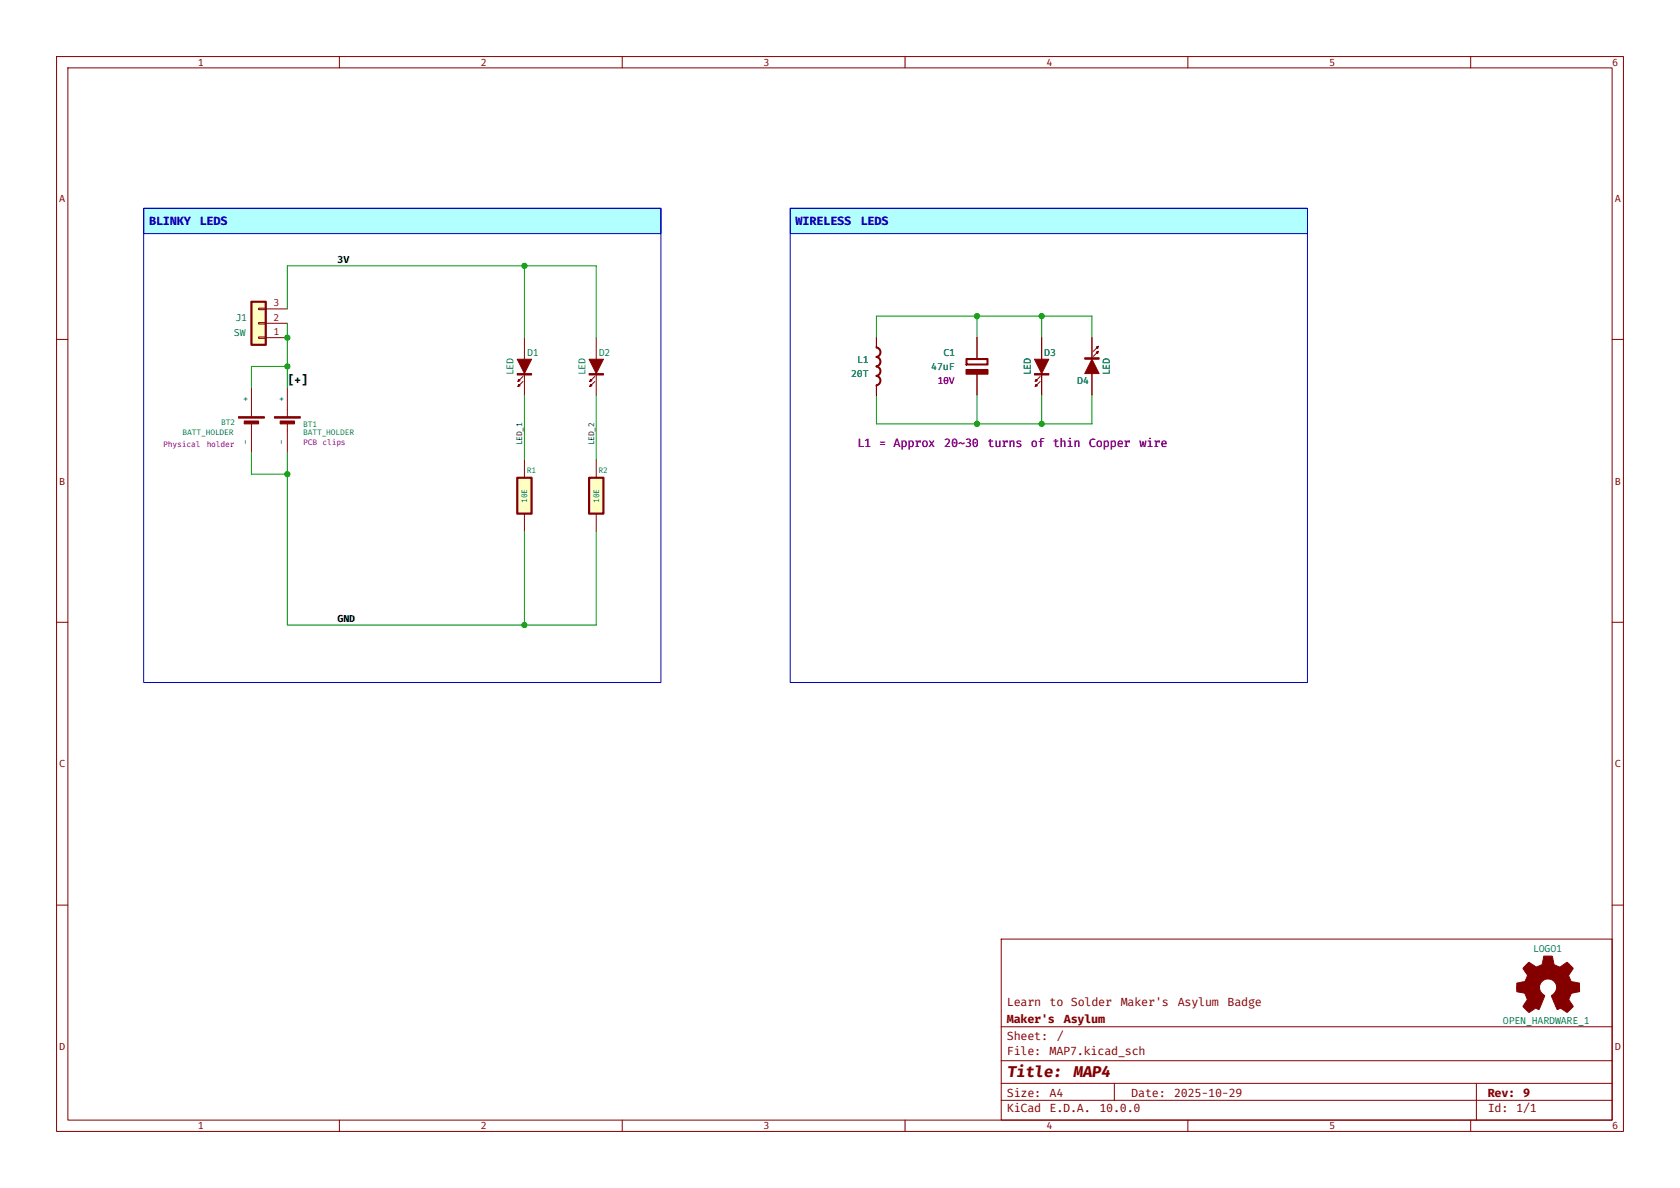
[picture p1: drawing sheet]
(kicad_sch
 (version 20260306)
 (generator "eeschema")
 (generator_version "10.0")
 (paper "A4")
 (title_block
  (title "MAP4")
  (date "2025-10-29")
  (rev "9")
  (company "Maker's Asylum")
  (comment 1 "Learn to Solder Maker's Asylum Badge"))
 (lib_symbols
  (symbol "map7:BATT_HOLDER"
   (pin_numbers (hide yes))
   (pin_names
    (offset 0)) (exclude_from_sim no) (in_bom yes) (on_board yes)
   (in_pos_files yes)
   (duplicate_pin_numbers_are_jumpers no)
   (property "Reference" "BT" (at 0 5.08 0) (show_name no) (do_not_autoplace no) (effects (font (size 1.016 1.016)) (justify left)))
   (property "Value" "BATT_HOLDER" (at 0 -4.826 0) (show_name no) (do_not_autoplace no) (effects (font (size 1.016 1.016)) (justify left)))
   (property "Footprint" "" (at 0 0 0) (show_name no) (do_not_autoplace no) (effects (font (size 1.524 1.524))))
   (property "Datasheet" "" (at 0 0 0) (show_name no) (do_not_autoplace no) (effects (font (size 1.524 1.524))))
   (property "Description" "" (at 0 0 0) (show_name no) (do_not_autoplace no) (hide yes) (effects (font (size 1.27 1.27))))
   (property "Field5" "HOLDER BATTERY COIN 20MM DIA THM" (at 0 7.62 0) (show_name no) (do_not_autoplace no) (hide yes) (effects (font (size 1.524 1.524)) (justify left)))
   (property "Field6" "Coin Cell, Retainer" (at 0 10.16 0) (show_name no) (do_not_autoplace no) (hide yes) (effects (font (size 1.524 1.524)) (justify left)))
   (property "Field7" "Coin, 20.0mm" (at 0 12.7 0) (show_name no) (do_not_autoplace no) (hide yes) (effects (font (size 1.524 1.524)) (justify left)))
   (property "Field8" "Keystone Electronics" (at 0 15.24 0) (show_name no) (do_not_autoplace no) (hide yes) (effects (font (size 1.524 1.524)) (justify left)))
   (property "Field9" "3003" (at 0 17.78 0) (show_name no) (do_not_autoplace no) (hide yes) (effects (font (size 1.524 1.524)) (justify left)))
   (property "Field10" "Digikey" (at 0 20.32 0) (show_name no) (do_not_autoplace no) (hide yes) (effects (font (size 1.524 1.524)) (justify left)))
   (property "Field11" "3003K-ND" (at 0 22.86 0) (show_name no) (do_not_autoplace no) (hide yes) (effects (font (size 1.524 1.524)) (justify left)))
   (property "Field12" "http://www.digikey.com/scripts/DkSearch/dksus.dll?x=0&y=0&lang=en&KeyWords=3003K-ND&cur=USD" (at 0 25.4 0) (show_name no) (do_not_autoplace no) (hide yes) (effects (font (size 1.524 1.524)) (justify left)))
   (symbol "BATT_HOLDER_0_1"
    (rectangle (start -1.27 2.286) (end -1.016 -2.286) (stroke (width 0) (type solid)) (fill (type outline)))
    (polyline (pts (xy -1.27 0) (xy -2.54 0)) (stroke (width 0) (type solid)) (fill (type none)))
    (rectangle (start 0 1.27) (end -0.508 -1.27) (stroke (width 0) (type solid)) (fill (type outline)))
    (polyline (pts (xy 0 0) (xy 1.27 0)) (stroke (width 0) (type solid)) (fill (type none))))
   (symbol "BATT_HOLDER_1_1"
    (pin passive line (at -6.35 0 0) (length 3.81) (name "+" (effects (font (size 1.27 1.27)))) (number "1" (effects (font (size 1.27 1.27)))))
    (pin passive line (at 5.08 0 180) (length 3.81) (name "-" (effects (font (size 1.27 1.27)))) (number "2" (effects (font (size 1.27 1.27))))))
   (embedded_fonts no))
  (symbol "map7:C-polar"
   (body_styles demorgan)
   (pin_numbers (hide yes))
   (pin_names
    (offset 0) (hide yes)) (exclude_from_sim no) (in_bom yes) (on_board yes)
   (in_pos_files yes)
   (duplicate_pin_numbers_are_jumpers no)
   (property "Reference" "C" (at 0.635 3.175 0) (show_name no) (do_not_autoplace no) (effects (font (size 1.27 1.27)) (justify left)))
   (property "Value" "C-polar" (at 0.635 -3.175 0) (show_name no) (do_not_autoplace no) (effects (font (size 1.27 1.27)) (justify left)))
   (property "Footprint" "" (at 0 0 0) (show_name no) (do_not_autoplace no) (hide yes) (effects (font (size 1.27 1.27))))
   (property "Datasheet" "" (at 0 0 0) (show_name no) (do_not_autoplace no) (hide yes) (effects (font (size 1.27 1.27))))
   (property "Description" "capacitor, polar(ized)" (at 0 0 0) (show_name no) (do_not_autoplace no) (hide yes) (effects (font (size 1.27 1.27))))
   (property "Indicator" "+" (at -1.27 3.175 0) (show_name no) (do_not_autoplace no) (hide yes) (effects (font (size 1.27 1.27))))
   (property "Rating" "V" (at -0.635 -3.175 0) (show_name no) (do_not_autoplace no) (effects (font (size 1.27 1.27)) (justify right)))
   (symbol "C-polar_1_1"
    (polyline (pts (xy -1.905 0.2794) (xy 1.905 0.2794) (xy 1.905 1.3462) (xy -1.905 1.3462) (xy -1.905 0.2794) (xy -1.8034 0.381) (xy -1.8034 1.2446) (xy 1.8034 1.2446) (xy 1.8034 0.381) (xy -1.8034 0.381) (xy -1.905 0.2794)) (stroke (width 0.254) (type default)) (fill (type outline)))
    (rectangle (start -1.905 -0.5842) (end 1.905 -1.3462) (stroke (width 0.254) (type default)) (fill (type outline)))
    (pin passive line (at 0 5.08 270) (length 3.7338) (name "+" (effects (font (size 1.27 1.27)))) (number "1" (effects (font (size 1.27 1.27)))))
    (pin passive line (at 0 -5.08 90) (length 3.7338) (name "-" (effects (font (size 1.27 1.27)))) (number "2" (effects (font (size 1.27 1.27))))))
   (symbol "C-polar_1_2"
    (polyline (pts (xy -1.905 0.4318) (xy 1.905 0.4318) (xy 1.905 1.4986) (xy -1.905 1.4986) (xy -1.905 0.4318) (xy -1.8034 0.5334) (xy -1.8034 1.397) (xy 1.8034 1.397) (xy 1.8034 0.5334) (xy -1.8034 0.5334) (xy -1.905 0.4318)) (stroke (width 0.254) (type default)) (fill (type outline)))
    (rectangle (start -1.905 -0.4318) (end 1.905 -1.1938) (stroke (width 0.254) (type default)) (fill (type outline)))
    (pin passive line (at 0 5.08 270) (length 3.5814) (name "+" (effects (font (size 1.27 1.27)))) (number "1" (effects (font (size 1.27 1.27)))))
    (pin passive line (at 0 -5.08 90) (length 3.8862) (name "-" (effects (font (size 1.27 1.27)))) (number "2" (effects (font (size 1.27 1.27))))))
   (embedded_fonts no))
  (symbol "map7:Conn_01x03"
   (pin_names
    (offset 1.016) (hide yes)) (exclude_from_sim no) (in_bom yes) (on_board yes)
   (in_pos_files yes)
   (duplicate_pin_numbers_are_jumpers no)
   (property "Reference" "J" (at 0 5.08 0) (show_name no) (do_not_autoplace no) (effects (font (size 1.27 1.27))))
   (property "Value" "Conn_01x03" (at 0 -5.08 0) (show_name no) (do_not_autoplace no) (effects (font (size 1.27 1.27))))
   (property "Footprint" "" (at 0 0 0) (show_name no) (do_not_autoplace no) (hide yes) (effects (font (size 1.27 1.27))))
   (property "Datasheet" "" (at 0 0 0) (show_name no) (do_not_autoplace no) (hide yes) (effects (font (size 1.27 1.27))))
   (property "Description" "Generic connector, single row, 01x03, script generated (kicad-library-utils/schlib/autogen/connector/)" (at 0 0 0) (show_name no) (do_not_autoplace no) (hide yes) (effects (font (size 1.27 1.27))))
   (symbol "Conn_01x03_1_1"
    (rectangle (start -1.27 3.81) (end 1.27 -3.81) (stroke (width 0.381) (type solid)) (fill (type background)))
    (rectangle (start -1.27 2.667) (end 0 2.413) (stroke (width 0.1524) (type default)) (fill (type none)))
    (rectangle (start -1.27 0.127) (end 0 -0.127) (stroke (width 0.1524) (type default)) (fill (type none)))
    (rectangle (start -1.27 -2.413) (end 0 -2.667) (stroke (width 0.1524) (type default)) (fill (type none)))
    (pin passive line (at -5.08 2.54 0) (length 3.81) (name "Pin_1" (effects (font (size 1.27 1.27)))) (number "1" (effects (font (size 1.27 1.27)))))
    (pin passive line (at -5.08 0 0) (length 3.81) (name "Pin_2" (effects (font (size 1.27 1.27)))) (number "2" (effects (font (size 1.27 1.27)))))
    (pin passive line (at -5.08 -2.54 0) (length 3.81) (name "Pin_3" (effects (font (size 1.27 1.27)))) (number "3" (effects (font (size 1.27 1.27))))))
   (embedded_fonts no))
  (symbol "map7:L"
   (body_styles demorgan)
   (pin_numbers (hide yes))
   (pin_names
    (offset 0) (hide yes)) (exclude_from_sim no) (in_bom yes) (on_board yes)
   (in_pos_files yes)
   (duplicate_pin_numbers_are_jumpers no)
   (property "Reference" "L" (at 2.54 3.175 0) (show_name no) (do_not_autoplace no) (effects (font (size 1.27 1.27)) (justify left)))
   (property "Value" "L" (at 2.54 -3.175 0) (show_name no) (do_not_autoplace no) (effects (font (size 1.27 1.27)) (justify left)))
   (property "Footprint" "" (at 0 0 0) (show_name no) (do_not_autoplace no) (hide yes) (effects (font (size 1.27 1.27))))
   (property "Datasheet" "" (at 0 0 0) (show_name no) (do_not_autoplace no) (hide yes) (effects (font (size 1.27 1.27))))
   (property "Description" "coil/winding/inductor/choke/reactor" (at 0 0 0) (show_name no) (do_not_autoplace no) (hide yes) (effects (font (size 1.27 1.27))))
   (property "Indicator" "●" (at -0.127 2.54 0) (show_name no) (do_not_autoplace no) (hide yes) (effects (font (size 0.635 0.635))))
   (property "Rating" "A" (at -1.27 -3.175 0) (show_name no) (do_not_autoplace no) (hide yes) (effects (font (size 1.27 1.27)) (justify right)))
   (symbol "L_1_0"
    (arc (start 0 3.302) (mid 0.6604 2.5146) (end 0 1.7272) (stroke (width 0.254) (type default)) (fill (type none)))
    (arc (start 0 1.6256) (mid 0.6604 0.8382) (end 0 0.0508) (stroke (width 0.254) (type default)) (fill (type none)))
    (arc (start 0 -0.0508) (mid 0.6604 -0.8382) (end 0 -1.6256) (stroke (width 0.254) (type default)) (fill (type none)))
    (arc (start 0 -1.7272) (mid 0.6604 -2.5146) (end 0 -3.302) (stroke (width 0.254) (type default)) (fill (type none)))
    (arc (start 0 3.4036) (mid 0.762 2.5146) (end 0 1.6256) (stroke (width 0.254) (type default)) (fill (type none)))
    (arc (start 0 1.7272) (mid 0.762 0.8382) (end 0 -0.0508) (stroke (width 0.254) (type default)) (fill (type none)))
    (arc (start 0 0.0508) (mid 0.762 -0.8382) (end 0 -1.7272) (stroke (width 0.254) (type default)) (fill (type none)))
    (arc (start 0 -1.6256) (mid 0.762 -2.5146) (end 0 -3.4036) (stroke (width 0.254) (type default)) (fill (type none)))
    (polyline (pts (xy 0 3.5052) (xy 0 3.302)) (stroke (width 0.254) (type default)) (fill (type none)))
    (polyline (pts (xy 0 1.7272) (xy 0 1.6256)) (stroke (width 0.254) (type default)) (fill (type none)))
    (polyline (pts (xy 0 0.0508) (xy 0 -0.0508)) (stroke (width 0.254) (type default)) (fill (type none)))
    (polyline (pts (xy 0 -1.6256) (xy 0 -1.7272)) (stroke (width 0.254) (type default)) (fill (type none)))
    (polyline (pts (xy 0 -3.302) (xy 0 -3.5052)) (stroke (width 0.254) (type default)) (fill (type none)))
    (pin passive line (at 0 5.08 270) (length 1.5748) (name "+" (effects (font (size 1.27 1.27)))) (number "1" (effects (font (size 1.27 1.27)))))
    (pin passive line (at 0 -5.08 90) (length 1.5748) (name "-" (effects (font (size 1.27 1.27)))) (number "2" (effects (font (size 1.27 1.27))))))
   (symbol "L_1_2"
    (rectangle (start 1.524 3.3782) (end 1.9812 -3.3782) (stroke (width 0.254) (type default)) (fill (type outline))))
   (symbol "L_1_3"
    (rectangle (start 1.524 3.0988) (end 1.9812 1.9304) (stroke (width 0.254) (type default)) (fill (type outline)))
    (rectangle (start 1.524 1.4224) (end 1.9812 0.254) (stroke (width 0.254) (type default)) (fill (type outline)))
    (rectangle (start 1.524 -0.254) (end 1.9812 -1.4224) (stroke (width 0.254) (type default)) (fill (type outline)))
    (rectangle (start 1.524 -1.9304) (end 1.9812 -3.0988) (stroke (width 0.254) (type default)) (fill (type outline))))
   (embedded_fonts no))
  (symbol "map7:LED"
   (pin_numbers (hide yes))
   (pin_names
    (offset 1.016) (hide yes)) (exclude_from_sim no) (in_bom yes) (on_board yes)
   (in_pos_files yes)
   (duplicate_pin_numbers_are_jumpers no)
   (property "Reference" "D" (at 0 2.54 0) (show_name no) (do_not_autoplace no) (effects (font (size 1.016 1.016))))
   (property "Value" "LED" (at 0 -2.54 0) (show_name no) (do_not_autoplace no) (effects (font (size 1.016 1.016))))
   (property "Footprint" "" (at 0 0 0) (show_name no) (do_not_autoplace no) (effects (font (size 1.524 1.524))))
   (property "Datasheet" "" (at 0 0 0) (show_name no) (do_not_autoplace no) (effects (font (size 1.524 1.524))))
   (property "Description" "" (at 0 0 0) (show_name no) (do_not_autoplace no) (hide yes) (effects (font (size 1.27 1.27))))
   (property "Field5" "LED SS 5MM 625NM RED DIFF" (at 0 5.08 0) (show_name no) (do_not_autoplace no) (hide yes) (effects (font (size 1.524 1.524)) (justify left)))
   (property "Field6" "2V, 10mA" (at 0 7.62 0) (show_name no) (do_not_autoplace no) (hide yes) (effects (font (size 1.524 1.524)) (justify left)))
   (property "Field7" "Round with Domed Top, 5mm, T-1 3/4" (at 0 10.16 0) (show_name no) (do_not_autoplace no) (hide yes) (effects (font (size 1.524 1.524)) (justify left)))
   (property "Field8" "Kingbright Corp" (at 0 12.7 0) (show_name no) (do_not_autoplace no) (hide yes) (effects (font (size 1.524 1.524)) (justify left)))
   (property "Field9" "WP7113ID" (at 0 15.24 0) (show_name no) (do_not_autoplace no) (hide yes) (effects (font (size 1.524 1.524)) (justify left)))
   (property "Field10" "Digikey" (at 0 17.78 0) (show_name no) (do_not_autoplace no) (hide yes) (effects (font (size 1.524 1.524)) (justify left)))
   (property "Field11" "754-1264-ND" (at 0 20.32 0) (show_name no) (do_not_autoplace no) (hide yes) (effects (font (size 1.524 1.524)) (justify left)))
   (property "Field12" "http://www.digikey.com/product-detail/en/WP7113ID/754-1264-ND/1747663" (at 0 22.86 0) (show_name no) (do_not_autoplace no) (hide yes) (effects (font (size 1.524 1.524)) (justify left)))
   (symbol "LED_0_1"
    (rectangle (start 1.27 1.27) (end 1.524 -1.27) (stroke (width 0) (type solid)) (fill (type outline)))
    (polyline (pts (xy 1.778 -0.254) (xy 2.667 -1.143) (xy 2.54 -0.762) (xy 2.286 -1.016) (xy 2.667 -1.143)) (stroke (width 0) (type solid)) (fill (type none)))
    (polyline (pts (xy 2.667 -0.254) (xy 3.556 -1.143) (xy 3.429 -0.762) (xy 3.175 -1.016) (xy 3.556 -1.143)) (stroke (width 0) (type solid)) (fill (type none))))
   (symbol "LED_1_1"
    (polyline (pts (xy 1.27 0) (xy -1.27 1.27) (xy -1.27 -1.27) (xy 1.27 0)) (stroke (width 0) (type solid)) (fill (type outline)))
    (pin passive line (at -5.08 0 0) (length 3.81) (name "A" (effects (font (size 1.016 1.016)))) (number "1" (effects (font (size 1.016 1.016)))))
    (pin passive line (at 5.08 0 180) (length 3.81) (name "K" (effects (font (size 1.016 1.016)))) (number "2" (effects (font (size 1.016 1.016))))))
   (embedded_fonts no))
  (symbol "map7:OPEN_HARDWARE_1"
   (pin_names
    (offset 1.016)) (exclude_from_sim no) (in_bom yes) (on_board yes)
   (in_pos_files yes)
   (duplicate_pin_numbers_are_jumpers no)
   (property "Reference" "LOGO" (at 0 6.985 0) (show_name no) (do_not_autoplace no) (effects (font (size 1.27 1.27))))
   (property "Value" "OPEN_HARDWARE_1" (at 0 -5.715 0) (show_name no) (do_not_autoplace no) (effects (font (size 1.27 1.27))))
   (property "Footprint" "" (at 0 0 0) (show_name no) (do_not_autoplace no) (hide yes) (effects (font (size 1.524 1.524))))
   (property "Datasheet" "" (at 0 0 0) (show_name no) (do_not_autoplace no) (hide yes) (effects (font (size 1.524 1.524))))
   (property "Description" "" (at 0 0 0) (show_name no) (do_not_autoplace no) (hide yes) (effects (font (size 1.27 1.27))))
   (property "Field5" "" (at 0 0 0) (show_name no) (do_not_autoplace no) (hide yes) (effects (font (size 1.27 1.27))))
   (symbol "OPEN_HARDWARE_1_0_1"
    (polyline (pts (xy 3.3528 -4.3434) (xy 3.302 -4.318) (xy 3.175 -4.2418) (xy 2.9972 -4.1148) (xy 2.7686 -3.9624) (xy 2.54 -3.81) (xy 2.3622 -3.7084) (xy 2.2352 -3.6068) (xy 2.1844 -3.5814) (xy 2.159 -3.6068) (xy 2.0574 -3.6576) (xy 1.905 -3.7338) (xy 1.8034 -3.7846) (xy 1.6764 -3.8354) (xy 1.6002 -3.8354) (xy 1.6002 -3.8354) (xy 1.5494 -3.7338) (xy 1.4732 -3.5306) (xy 1.3462 -3.302) (xy 1.2446 -3.0226) (xy 1.1176 -2.7178) (xy 0.9652 -2.413) (xy 0.8636 -2.1082) (xy 0.7366 -1.8288) (xy 0.6604 -1.6256) (xy 0.6096 -1.4732) (xy 0.5842 -1.397) (xy 0.5842 -1.397) (xy 0.6604 -1.3208) (xy 0.7874 -1.2446) (xy 1.0414 -1.016) (xy 1.2954 -0.6858) (xy 1.4478 -0.3302) (xy 1.524 0.0762) (xy 1.4732 0.4572) (xy 1.3208 0.8128) (xy 1.0668 1.143) (xy 0.762 1.3716) (xy 0.4064 1.524) (xy 0 1.5748) (xy -0.381 1.5494) (xy -0.7366 1.397) (xy -1.0668 1.143) (xy -1.2192 0.9906) (xy -1.397 0.6604) (xy -1.524 0.3048) (xy -1.524 0.2286) (xy -1.4986 -0.1778) (xy -1.397 -0.5334) (xy -1.1938 -0.8636) (xy -0.9144 -1.143) (xy -0.8636 -1.1684) (xy -0.7366 -1.27) (xy -0.635 -1.3462) (xy -0.5842 -1.397) (xy -1.0668 -2.5908) (xy -1.143 -2.794) (xy -1.2954 -3.1242) (xy -1.397 -3.4036) (xy -1.4986 -3.6322) (xy -1.5748 -3.7846) (xy -1.6002 -3.8354) (xy -1.6002 -3.8354) (xy -1.651 -3.8354) (xy -1.7272 -3.81) (xy -1.905 -3.7338) (xy -2.0066 -3.683) (xy -2.1336 -3.6068) (xy -2.2098 -3.5814) (xy -2.2606 -3.6068) (xy -2.3622 -3.683) (xy -2.54 -3.81) (xy -2.7686 -3.9624) (xy -2.9718 -4.0894) (xy -3.1496 -4.2164) (xy -3.302 -4.318) (xy -3.3528 -4.3434) (xy -3.3782 -4.3434) (xy -3.429 -4.318) (xy -3.5306 -4.2164) (xy -3.7084 -4.064) (xy -3.937 -3.8354) (xy -3.9624 -3.81) (xy -4.1656 -3.6068) (xy -4.318 -3.4544) (xy -4.4196 -3.3274) (xy -4.445 -3.2766) (xy -4.445 -3.2766) (xy -4.4196 -3.2258) (xy -4.318 -3.0734) (xy -4.2164 -2.8956) (xy -4.064 -2.667) (xy -3.6576 -2.0828) (xy -3.8862 -1.5494) (xy -3.937 -1.3716) (xy -4.0386 -1.1684) (xy -4.0894 -1.0414) (xy -4.1148 -0.9652) (xy -4.191 -0.9398) (xy -4.318 -0.9144) (xy -4.5466 -0.8636) (xy -4.8006 -0.8128) (xy -5.0546 -0.7874) (xy -5.2578 -0.7366) (xy -5.4356 -0.7112) (xy -5.5118 -0.6858) (xy -5.5118 -0.6858) (xy -5.5372 -0.635) (xy -5.5372 -0.5588) (xy -5.5372 -0.4318) (xy -5.5626 -0.2286) (xy -5.5626 0.0762) (xy -5.5626 0.127) (xy -5.5372 0.4064) (xy -5.5372 0.635) (xy -5.5372 0.762) (xy -5.5372 0.8382) (xy -5.5372 0.8382) (xy -5.461 0.8382) (xy -5.3086 0.889) (xy -5.08 0.9144) (xy -4.826 0.9652) (xy -4.8006 0.9906) (xy -4.5466 1.0414) (xy -4.318 1.0668) (xy -4.1656 1.1176) (xy -4.0894 1.143) (xy -4.0894 1.143) (xy -4.0386 1.2446) (xy -3.9624 1.4224) (xy -3.8608 1.6256) (xy -3.7846 1.8288) (xy -3.7084 2.0066) (xy -3.6576 2.159) (xy -3.6322 2.2098) (xy -3.6322 2.2098) (xy -3.683 2.286) (xy -3.7592 2.413) (xy -3.8862 2.5908) (xy -4.064 2.8194) (xy -4.064 2.8448) (xy -4.2164 3.0734) (xy -4.3434 3.2512) (xy -4.4196 3.3782) (xy -4.445 3.4544) (xy -4.445 3.4544) (xy -4.3942 3.5052) (xy -4.2926 3.6322) (xy -4.1148 3.81) (xy -3.937 4.0132) (xy -3.8608 4.064) (xy -3.6576 4.2926) (xy -3.5052 4.4196) (xy -3.4036 4.4958) (xy -3.3528 4.5212) (xy -3.3528 4.5212) (xy -3.302 4.4704) (xy -3.1496 4.3688) (xy -2.9718 4.2418) (xy -2.7432 4.0894) (xy -2.7178 4.0894) (xy -2.4892 3.937) (xy -2.3114 3.81) (xy -2.1844 3.7084) (xy -2.1336 3.683) (xy -2.1082 3.683) (xy -2.032 3.7084) (xy -1.8542 3.7592) (xy -1.6764 3.8354) (xy -1.4732 3.937) (xy -1.27 4.0132) (xy -1.143 4.064) (xy -1.0668 4.1148) (xy -1.0668 4.1148) (xy -1.0414 4.191) (xy -1.016 4.3434) (xy -0.9652 4.572) (xy -0.9144 4.8514) (xy -0.889 4.9022) (xy -0.8382 5.1562) (xy -0.8128 5.3848) (xy -0.7874 5.5372) (xy -0.762 5.588) (xy -0.7112 5.6134) (xy -0.5842 5.6134) (xy -0.4064 5.6134) (xy -0.1524 5.6134) (xy 0.0762 5.6134) (xy 0.3302 5.6134) (xy 0.5334 5.6134) (xy 0.6858 5.588) (xy 0.7366 5.588) (xy 0.7366 5.588) (xy 0.762 5.5118) (xy 0.8128 5.334) (xy 0.8382 5.1054) (xy 0.9144 4.826) (xy 0.9144 4.7752) (xy 0.9652 4.5212) (xy 1.016 4.2926) (xy 1.0414 4.1402) (xy 1.0668 4.0894) (xy 1.0668 4.0894) (xy 1.1938 4.0386) (xy 1.3716 3.9624) (xy 1.5748 3.8608) (xy 2.0828 3.6576) (xy 2.7178 4.0894) (xy 2.7686 4.1402) (xy 2.9972 4.2926) (xy 3.175 4.4196) (xy 3.302 4.4958) (xy 3.3782 4.5212) (xy 3.3782 4.5212) (xy 3.429 4.4704) (xy 3.556 4.3434) (xy 3.7338 4.191) (xy 3.9116 3.9878) (xy 4.064 3.8354) (xy 4.2418 3.6576) (xy 4.3434 3.556) (xy 4.4196 3.4798) (xy 4.4196 3.429) (xy 4.4196 3.4036) (xy 4.3942 3.3274) (xy 4.2926 3.2004) (xy 4.1656 2.9972) (xy 4.0132 2.794) (xy 3.8862 2.5908) (xy 3.7592 2.3876) (xy 3.6576 2.2352) (xy 3.6322 2.159) (xy 3.6322 2.1336) (xy 3.683 2.0066) (xy 3.7592 1.8288) (xy 3.8608 1.6002) (xy 4.064 1.1176) (xy 4.3942 1.0414) (xy 4.5974 1.016) (xy 4.8768 0.9652) (xy 5.1308 0.9144) (xy 5.5372 0.8382) (xy 5.5626 -0.6604) (xy 5.4864 -0.6858) (xy 5.4356 -0.6858) (xy 5.2832 -0.7366) (xy 5.0546 -0.762) (xy 4.8006 -0.8128) (xy 4.5974 -0.8636) (xy 4.3688 -0.9144) (xy 4.2164 -0.9398) (xy 4.1402 -0.9398) (xy 4.1148 -0.9652) (xy 4.064 -1.0668) (xy 3.9878 -1.2446) (xy 3.9116 -1.4478) (xy 3.81 -1.651) (xy 3.7338 -1.8542) (xy 3.683 -2.0066) (xy 3.6576 -2.0828) (xy 3.683 -2.1336) (xy 3.7846 -2.2606) (xy 3.8862 -2.4638) (xy 4.0386 -2.667) (xy 4.191 -2.8956) (xy 4.318 -3.0734) (xy 4.3942 -3.2004) (xy 4.445 -3.2766) (xy 4.4196 -3.3274) (xy 4.3434 -3.429) (xy 4.1656 -3.5814) (xy 3.937 -3.8354) (xy 3.8862 -3.8608) (xy 3.683 -4.064) (xy 3.5306 -4.2164) (xy 3.4036 -4.318) (xy 3.3528 -4.3434)) (stroke (width 0) (type solid)) (fill (type outline))))
   (embedded_fonts no))
  (symbol "map7:R"
   (pin_numbers (hide yes))
   (pin_names
    (offset 0)) (exclude_from_sim no) (in_bom yes) (on_board yes)
   (in_pos_files yes)
   (duplicate_pin_numbers_are_jumpers no)
   (property "Reference" "R" (at 2.413 0 90) (show_name no) (do_not_autoplace no) (effects (font (size 1.016 1.016))))
   (property "Value" "R" (at 0.127 0 90) (show_name no) (do_not_autoplace no) (effects (font (size 1.016 1.016))))
   (property "Footprint" "" (at 0 0 0) (show_name no) (do_not_autoplace no) (effects (font (size 1.524 1.524))))
   (property "Datasheet" "" (at 0 0 0) (show_name no) (do_not_autoplace no) (effects (font (size 1.524 1.524))))
   (property "Description" "" (at 0 0 0) (show_name no) (do_not_autoplace no) (hide yes) (effects (font (size 1.27 1.27))))
   (symbol "R_1_1"
    (rectangle (start -1.27 3.175) (end 1.27 -3.175) (stroke (width 0.381) (type solid)) (fill (type background)))
    (pin passive line (at 0 6.35 270) (length 3.175) (name "" (effects (font (size 1.016 1.016)))) (number "1" (effects (font (size 1.016 1.016)))))
    (pin passive line (at 0 -6.35 90) (length 3.175) (name "" (effects (font (size 1.524 1.524)))) (number "2" (effects (font (size 1.524 1.524))))))
   (embedded_fonts no)))
 (rectangle
  (start 25.4 36.83)
  (end 116.84 120.65)
  (stroke (width 0) (type default))
  (fill (type none)))
 (rectangle
  (start 139.7 36.83)
  (end 231.14 120.65)
  (stroke (width 0) (type default))
  (fill (type none)))
 (text_box "BLINKY LEDS"
  (exclude_from_sim no)
  (at 25.4 36.83 0)
  (size 91.44 4.4658)
  (margins 0.9525 0.9525 0.9525 0.9525)
  (stroke (width 0) (type solid))
  (fill (type color) (color 0 255 255 0.3019607843))
  (effects (font (size 1.524 1.524) (thickness 0.3048)
    (bold yes)) (justify left)))
 (text_box "WIRELESS LEDS"
  (exclude_from_sim no)
  (at 139.7 36.83 0)
  (size 91.44 4.4658)
  (margins 0.9525 0.9525 0.9525 0.9525)
  (stroke (width 0) (type solid))
  (fill (type color) (color 0 255 255 0.3019607843))
  (effects (font (size 1.524 1.524) (thickness 0.3048)
    (bold yes)) (justify left)))
 (junction
  (at 92.71 110.49)
  (diameter 0)
  (color 0 0 0 0))
 (junction
  (at 92.71 46.99)
  (diameter 0)
  (color 0 0 0 0))
 (junction
  (at 184.15 55.88)
  (diameter 0)
  (color 0 0 0 0))
 (junction
  (at 50.8 83.82)
  (diameter 0)
  (color 0 0 0 0))
 (junction
  (at 172.72 55.88)
  (diameter 0)
  (color 0 0 0 0))
 (junction
  (at 50.8 64.77)
  (diameter 0)
  (color 0 0 0 0))
 (junction
  (at 172.72 74.93)
  (diameter 0)
  (color 0 0 0 0))
 (junction
  (at 184.15 74.93)
  (diameter 0)
  (color 0 0 0 0))
 (junction
  (at 50.8 59.69)
  (diameter 0)
  (color 0 0 0 0))
 (wire
  (pts (xy 172.72 55.88) (xy 184.15 55.88))
  (stroke (width 0) (type default)))
 (wire
  (pts (xy 172.72 55.88) (xy 172.72 59.69))
  (stroke (width 0) (type default)))
 (wire
  (pts (xy 193.04 69.85) (xy 193.04 74.93))
  (stroke (width 0) (type default)))
 (wire
  (pts (xy 184.15 55.88) (xy 184.15 59.69))
  (stroke (width 0) (type default)))
 (wire
  (pts (xy 92.71 69.85) (xy 92.71 81.28))
  (stroke (width 0) (type default)))
 (wire
  (pts (xy 50.8 110.49) (xy 50.8 83.82))
  (stroke (width 0) (type default)))
 (wire
  (pts (xy 105.41 46.99) (xy 105.41 59.69))
  (stroke (width 0) (type default)))
 (wire
  (pts (xy 184.15 55.88) (xy 193.04 55.88))
  (stroke (width 0) (type default)))
 (wire
  (pts (xy 172.72 74.93) (xy 154.94 74.93))
  (stroke (width 0) (type default)))
 (wire
  (pts (xy 154.94 74.93) (xy 154.94 69.85))
  (stroke (width 0) (type default)))
 (wire
  (pts (xy 105.41 69.85) (xy 105.41 81.28))
  (stroke (width 0) (type default)))
 (wire
  (pts (xy 44.45 64.77) (xy 50.8 64.77))
  (stroke (width 0) (type default)))
 (wire
  (pts (xy 105.41 110.49) (xy 92.71 110.49))
  (stroke (width 0) (type default)))
 (wire
  (pts (xy 92.71 46.99) (xy 50.8 46.99))
  (stroke (width 0) (type default)))
 (wire
  (pts (xy 184.15 69.85) (xy 184.15 74.93))
  (stroke (width 0) (type default)))
 (wire
  (pts (xy 44.45 68.58) (xy 44.45 64.77))
  (stroke (width 0) (type default)))
 (wire
  (pts (xy 172.72 69.85) (xy 172.72 74.93))
  (stroke (width 0) (type default)))
 (wire
  (pts (xy 193.04 55.88) (xy 193.04 59.69))
  (stroke (width 0) (type default)))
 (wire
  (pts (xy 184.15 74.93) (xy 172.72 74.93))
  (stroke (width 0) (type default)))
 (wire
  (pts (xy 50.8 46.99) (xy 50.8 54.61))
  (stroke (width 0) (type default)))
 (wire
  (pts (xy 50.8 83.82) (xy 50.8 80.01))
  (stroke (width 0) (type default)))
 (wire
  (pts (xy 193.04 74.93) (xy 184.15 74.93))
  (stroke (width 0) (type default)))
 (wire
  (pts (xy 105.41 46.99) (xy 92.71 46.99))
  (stroke (width 0) (type default)))
 (wire
  (pts (xy 92.71 110.49) (xy 50.8 110.49))
  (stroke (width 0) (type default)))
 (wire
  (pts (xy 50.8 64.77) (xy 50.8 68.58))
  (stroke (width 0) (type default)))
 (wire
  (pts (xy 92.71 93.98) (xy 92.71 110.49))
  (stroke (width 0) (type default)))
 (wire
  (pts (xy 50.8 57.15) (xy 50.8 59.69))
  (stroke (width 0) (type default)))
 (wire
  (pts (xy 105.41 93.98) (xy 105.41 110.49))
  (stroke (width 0) (type default)))
 (wire
  (pts (xy 44.45 80.01) (xy 44.45 83.82))
  (stroke (width 0) (type default)))
 (wire
  (pts (xy 154.94 59.69) (xy 154.94 55.88))
  (stroke (width 0) (type default)))
 (wire
  (pts (xy 154.94 55.88) (xy 172.72 55.88))
  (stroke (width 0) (type default)))
 (wire
  (pts (xy 44.45 83.82) (xy 50.8 83.82))
  (stroke (width 0) (type default)))
 (wire
  (pts (xy 50.8 59.69) (xy 50.8 64.77))
  (stroke (width 0) (type default)))
 (wire
  (pts (xy 92.71 46.99) (xy 92.71 59.69))
  (stroke (width 0) (type default)))
 (label "LED_2"
  (at 105.41 78.74 90)
  (effects (font (size 1.016 1.016)) (justify left bottom)))
 (label "LED_1"
  (at 92.71 78.74 90)
  (effects (font (size 1.016 1.016)) (justify left bottom)))
 (label "3V"
  (at 59.69 46.99 0)
  (effects (font (size 1.27 1.27) (thickness 0.254)
    (bold yes)) (justify left bottom)))
 (label "GND"
  (at 59.69 110.49 0)
  (effects (font (size 1.27 1.27) (thickness 0.254)
    (bold yes)) (justify left bottom)))
 (label "[+]"
  (at 50.8 68.58 0)
  (effects (font (size 1.524 1.524) (thickness 0.3048)
    (bold yes)) (justify left bottom)))
 (symbol
  (lib_id "map7:LED")
  (at 92.71 64.77 270)
  (unit 1)
  (body_style 1)
  (exclude_from_sim no)
  (in_bom yes)
  (on_board yes)
  (in_pos_files yes)
  (dnp no)
  (property "Reference" "D1" (at 94.234 62.23 90) (show_name no) (do_not_autoplace no) (effects (font (size 1.27 1.27))))
  (property "Value" "LED" (at 90.17 64.77 0) (show_name no) (do_not_autoplace no) (effects (font (size 1.27 1.27))))
  (property "Footprint" "map7_fp:LED-5MM-horiz_left" (at 92.71 64.77 0) (hide yes) (show_name no) (do_not_autoplace no) (effects (font (size 1.27 1.27))))
  (property "Datasheet" "" (at 92.71 64.77 0) (show_name no) (do_not_autoplace no) (effects (font (size 1.27 1.27))))
  (property "Description" "" (at 92.71 64.77 0) (show_name no) (do_not_autoplace no) (effects (font (size 1.27 1.27))))
  (property "Field5" "LED SS 5MM 625NM RED DIFF" (at 97.79 64.77 0) (hide yes) (show_name no) (do_not_autoplace no) (effects (font (size 1.524 1.524)) (justify left)))
  (property "Field6" "2V, 10mA" (at 100.33 64.77 0) (hide yes) (show_name no) (do_not_autoplace no) (effects (font (size 1.524 1.524)) (justify left)))
  (property "Field7" "Round with Domed Top, 5mm, T-1 3/4" (at 102.87 64.77 0) (hide yes) (show_name no) (do_not_autoplace no) (effects (font (size 1.524 1.524)) (justify left)))
  (property "Field8" "Kingbright Corp" (at 105.41 64.77 0) (hide yes) (show_name no) (do_not_autoplace no) (effects (font (size 1.524 1.524)) (justify left)))
  (property "Field9" "WP7113ID" (at 107.95 64.77 0) (hide yes) (show_name no) (do_not_autoplace no) (effects (font (size 1.524 1.524)) (justify left)))
  (property "Field10" "Digikey" (at 110.49 64.77 0) (hide yes) (show_name no) (do_not_autoplace no) (effects (font (size 1.524 1.524)) (justify left)))
  (property "Field11" "754-1264-ND" (at 113.03 64.77 0) (hide yes) (show_name no) (do_not_autoplace no) (effects (font (size 1.524 1.524)) (justify left)))
  (property "Field12" "http://www.digikey.com/product-detail/en/WP7113ID/754-1264-ND/1747663" (at 115.57 64.77 0) (hide yes) (show_name no) (do_not_autoplace no) (effects (font (size 1.524 1.524)) (justify left)))
  (pin "2")
  (pin "1"))
 (symbol
  (lib_id "map7:LED")
  (at 105.41 64.77 270)
  (unit 1)
  (body_style 1)
  (exclude_from_sim no)
  (in_bom yes)
  (on_board yes)
  (in_pos_files yes)
  (dnp no)
  (property "Reference" "D2" (at 106.934 62.23 90) (show_name no) (do_not_autoplace no) (effects (font (size 1.27 1.27))))
  (property "Value" "LED" (at 102.87 64.77 0) (show_name no) (do_not_autoplace no) (effects (font (size 1.27 1.27))))
  (property "Footprint" "map7_fp:LED-5MM-horiz_right" (at 105.41 64.77 0) (hide yes) (show_name no) (do_not_autoplace no) (effects (font (size 1.27 1.27))))
  (property "Datasheet" "" (at 105.41 64.77 0) (show_name no) (do_not_autoplace no) (effects (font (size 1.27 1.27))))
  (property "Description" "" (at 105.41 64.77 0) (show_name no) (do_not_autoplace no) (effects (font (size 1.27 1.27))))
  (property "Field5" "LED SS 5MM 625NM RED DIFF" (at 110.49 64.77 0) (hide yes) (show_name no) (do_not_autoplace no) (effects (font (size 1.524 1.524)) (justify left)))
  (property "Field6" "2V, 10mA" (at 113.03 64.77 0) (hide yes) (show_name no) (do_not_autoplace no) (effects (font (size 1.524 1.524)) (justify left)))
  (property "Field7" "Round with Domed Top, 5mm, T-1 3/4" (at 115.57 64.77 0) (hide yes) (show_name no) (do_not_autoplace no) (effects (font (size 1.524 1.524)) (justify left)))
  (property "Field8" "Kingbright Corp" (at 118.11 64.77 0) (hide yes) (show_name no) (do_not_autoplace no) (effects (font (size 1.524 1.524)) (justify left)))
  (property "Field9" "WP7113ID" (at 120.65 64.77 0) (hide yes) (show_name no) (do_not_autoplace no) (effects (font (size 1.524 1.524)) (justify left)))
  (property "Field10" "Digikey" (at 123.19 64.77 0) (hide yes) (show_name no) (do_not_autoplace no) (effects (font (size 1.524 1.524)) (justify left)))
  (property "Field11" "754-1264-ND" (at 125.73 64.77 0) (hide yes) (show_name no) (do_not_autoplace no) (effects (font (size 1.524 1.524)) (justify left)))
  (property "Field12" "http://www.digikey.com/product-detail/en/WP7113ID/754-1264-ND/1747663" (at 128.27 64.77 0) (hide yes) (show_name no) (do_not_autoplace no) (effects (font (size 1.524 1.524)) (justify left)))
  (pin "2")
  (pin "1"))
 (symbol
  (lib_id "map7:BATT_HOLDER")
  (at 50.8 74.93 270)
  (unit 1)
  (body_style 1)
  (exclude_from_sim no)
  (in_bom yes)
  (on_board yes)
  (in_pos_files yes)
  (dnp no)
  (property "Reference" "BT1" (at 53.594 74.93 90) (show_name no) (do_not_autoplace no) (effects (font (size 1.016 1.016)) (justify left)))
  (property "Value" "BATT_HOLDER" (at 53.594 76.454 90) (show_name no) (do_not_autoplace no) (effects (font (size 1.016 1.016)) (justify left)))
  (property "Footprint" "map7_fp:pick-battery-jsc" (at 50.8 74.93 0) (hide yes) (show_name no) (do_not_autoplace no) (effects (font (size 1.524 1.524))))
  (property "Datasheet" "" (at 50.8 74.93 0) (show_name no) (do_not_autoplace no) (effects (font (size 1.524 1.524))))
  (property "Description" "" (at 50.8 74.93 0) (show_name no) (do_not_autoplace no) (effects (font (size 1.27 1.27))))
  (property "Field4" "HOLDER BATTERY COIN 20MM DIA THM" (at 58.42 74.93 0) (hide yes) (show_name no) (do_not_autoplace no) (effects (font (size 1.524 1.524)) (justify left)))
  (property "Field5" "HOLDER BATTERY COIN 20MM DIA THM" (at 60.96 74.93 0) (hide yes) (show_name no) (do_not_autoplace no) (effects (font (size 1.524 1.524)) (justify left)))
  (property "Field6" "Coin Cell, Retainer" (at 63.5 74.93 0) (hide yes) (show_name no) (do_not_autoplace no) (effects (font (size 1.524 1.524)) (justify left)))
  (property "Field7" "Coin, 20.0mm" (at 66.04 74.93 0) (hide yes) (show_name no) (do_not_autoplace no) (effects (font (size 1.524 1.524)) (justify left)))
  (property "Field8" "Keystone Electronics" (at 68.58 74.93 0) (hide yes) (show_name no) (do_not_autoplace no) (effects (font (size 1.524 1.524)) (justify left)))
  (property "Field9" "3003" (at 71.12 74.93 0) (hide yes) (show_name no) (do_not_autoplace no) (effects (font (size 1.524 1.524)) (justify left)))
  (property "Field10" "Digikey" (at 73.66 74.93 0) (hide yes) (show_name no) (do_not_autoplace no) (effects (font (size 1.524 1.524)) (justify left)))
  (property "Field11" "3003K-ND" (at 76.2 74.93 0) (hide yes) (show_name no) (do_not_autoplace no) (effects (font (size 1.524 1.524)) (justify left)))
  (property "Field12" "http://www.digikey.com/scripts/DkSearch/dksus.dll?x=0&y=0&lang=en&KeyWords=3003K-ND&cur=USD" (at 76.2 74.93 0) (hide yes) (show_name no) (do_not_autoplace no) (effects (font (size 1.524 1.524)) (justify left)))
  (property "Field14" "PCB clips" (at 53.594 78.232 90) (show_name no) (do_not_autoplace no) (effects (font (size 1.016 1.016)) (justify left)))
  (pin "2")
  (pin "1"))
 (symbol
  (lib_id "map7:R")
  (at 92.71 87.63 180)
  (unit 1)
  (body_style 1)
  (exclude_from_sim no)
  (in_bom yes)
  (on_board yes)
  (in_pos_files yes)
  (dnp no)
  (property "Reference" "R1" (at 93.98 83.185 0) (show_name no) (do_not_autoplace no) (effects (font (size 1.016 1.016))))
  (property "Value" "10E" (at 92.71 87.63 90) (show_name no) (do_not_autoplace no) (effects (font (size 1.016 1.016))))
  (property "Footprint" "map7_fp:r_0805" (at 94.488 87.63 90) (hide yes) (show_name no) (do_not_autoplace no) (effects (font (size 1.27 1.27))))
  (property "Datasheet" "" (at 92.71 87.63 0) (show_name no) (do_not_autoplace no) (effects (font (size 1.27 1.27))))
  (property "Description" "" (at 92.71 87.63 0) (show_name no) (do_not_autoplace no) (effects (font (size 1.27 1.27))))
  (property "manf#" "Value" (at 92.71 87.63 0) (hide yes) (show_name no) (do_not_autoplace no) (effects (font (size 1.524 1.524))))
  (pin "2")
  (pin "1"))
 (symbol
  (lib_id "map7:R")
  (at 105.41 87.63 180)
  (unit 1)
  (body_style 1)
  (exclude_from_sim no)
  (in_bom yes)
  (on_board yes)
  (in_pos_files yes)
  (dnp no)
  (property "Reference" "R2" (at 106.68 83.185 0) (show_name no) (do_not_autoplace no) (effects (font (size 1.016 1.016))))
  (property "Value" "10E" (at 105.41 87.63 90) (show_name no) (do_not_autoplace no) (effects (font (size 1.016 1.016))))
  (property "Footprint" "map7_fp:r_0805" (at 107.188 87.63 90) (hide yes) (show_name no) (do_not_autoplace no) (effects (font (size 1.27 1.27))))
  (property "Datasheet" "" (at 105.41 87.63 0) (show_name no) (do_not_autoplace no) (effects (font (size 1.27 1.27))))
  (property "Description" "" (at 105.41 87.63 0) (show_name no) (do_not_autoplace no) (effects (font (size 1.27 1.27))))
  (property "manf#" "Value" (at 105.41 87.63 0) (hide yes) (show_name no) (do_not_autoplace no) (effects (font (size 1.524 1.524))))
  (pin "2")
  (pin "1"))
 (symbol
  (lib_id "map7:OPEN_HARDWARE_1")
  (at 273.685 174.625 0)
  (unit 1)
  (body_style 1)
  (exclude_from_sim no)
  (in_bom yes)
  (on_board yes)
  (in_pos_files yes)
  (dnp no)
  (property "Reference" "LOGO1" (at 273.685 167.64 0) (show_name no) (do_not_autoplace no) (effects (font (size 1.27 1.27))))
  (property "Value" "OPEN_HARDWARE_1" (at 273.685 180.34 0) (show_name no) (do_not_autoplace no) (effects (font (size 1.27 1.27))))
  (property "Footprint" "map7_fp:Logo_silk_OSHW_6x6mm" (at 273.685 174.625 0) (hide yes) (show_name no) (do_not_autoplace no) (effects (font (size 1.524 1.524))))
  (property "Datasheet" "" (at 273.685 174.625 0) (show_name no) (do_not_autoplace no) (effects (font (size 1.524 1.524))))
  (property "Description" "" (at 273.685 174.625 0) (show_name no) (do_not_autoplace no) (effects (font (size 1.27 1.27)))))
 (symbol
  (lib_id "map7:C-polar")
  (at 172.72 64.77 0)
  (unit 1)
  (body_style 1)
  (exclude_from_sim no)
  (in_bom yes)
  (on_board yes)
  (in_pos_files yes)
  (dnp no)
  (property "Reference" "C1" (at 168.91 62.23 0) (show_name no) (do_not_autoplace no) (effects (font (size 1.27 1.27)) (justify right)))
  (property "Value" "47uF" (at 168.91 64.77 0) (show_name no) (do_not_autoplace no) (effects (font (size 1.27 1.27)) (justify right)))
  (property "Footprint" "Capacitor_THT:CP_Radial_D5.0mm_P2.50mm" (at 172.72 64.77 0) (hide yes) (show_name no) (do_not_autoplace no) (effects (font (size 1.27 1.27))))
  (property "Datasheet" "" (at 172.72 64.77 0) (hide yes) (show_name no) (do_not_autoplace no) (effects (font (size 1.27 1.27))))
  (property "Description" "capacitor, polar(ized)" (at 172.72 64.77 0) (hide yes) (show_name no) (do_not_autoplace no) (effects (font (size 1.27 1.27))))
  (property "Indicator" "+" (at 171.45 61.595 0) (hide yes) (show_name no) (do_not_autoplace no) (effects (font (size 1.27 1.27))))
  (property "Rating" "10V" (at 168.91 67.31 0) (show_name no) (do_not_autoplace no) (effects (font (size 1.27 1.27)) (justify right)))
  (pin "1")
  (pin "2"))
 (symbol
  (lib_id "map7:LED")
  (at 193.04 64.77 90)
  (unit 1)
  (body_style 1)
  (exclude_from_sim no)
  (in_bom yes)
  (on_board yes)
  (in_pos_files yes)
  (dnp no)
  (property "Reference" "D4" (at 191.516 67.31 90) (show_name no) (do_not_autoplace no) (effects (font (size 1.27 1.27))))
  (property "Value" "LED" (at 195.58 64.77 0) (show_name no) (do_not_autoplace no) (effects (font (size 1.27 1.27))))
  (property "Footprint" "map7_fp:LED-5MM-horiz_right" (at 193.04 64.77 0) (hide yes) (show_name no) (do_not_autoplace no) (effects (font (size 1.27 1.27))))
  (property "Datasheet" "" (at 193.04 64.77 0) (show_name no) (do_not_autoplace no) (effects (font (size 1.27 1.27))))
  (property "Description" "" (at 193.04 64.77 0) (show_name no) (do_not_autoplace no) (effects (font (size 1.27 1.27))))
  (property "Field5" "LED SS 5MM 625NM RED DIFF" (at 187.96 64.77 0) (hide yes) (show_name no) (do_not_autoplace no) (effects (font (size 1.524 1.524)) (justify left)))
  (property "Field6" "2V, 10mA" (at 185.42 64.77 0) (hide yes) (show_name no) (do_not_autoplace no) (effects (font (size 1.524 1.524)) (justify left)))
  (property "Field7" "Round with Domed Top, 5mm, T-1 3/4" (at 182.88 64.77 0) (hide yes) (show_name no) (do_not_autoplace no) (effects (font (size 1.524 1.524)) (justify left)))
  (property "Field8" "Kingbright Corp" (at 180.34 64.77 0) (hide yes) (show_name no) (do_not_autoplace no) (effects (font (size 1.524 1.524)) (justify left)))
  (property "Field9" "WP7113ID" (at 177.8 64.77 0) (hide yes) (show_name no) (do_not_autoplace no) (effects (font (size 1.524 1.524)) (justify left)))
  (property "Field10" "Digikey" (at 175.26 64.77 0) (hide yes) (show_name no) (do_not_autoplace no) (effects (font (size 1.524 1.524)) (justify left)))
  (property "Field11" "754-1264-ND" (at 172.72 64.77 0) (hide yes) (show_name no) (do_not_autoplace no) (effects (font (size 1.524 1.524)) (justify left)))
  (property "Field12" "http://www.digikey.com/product-detail/en/WP7113ID/754-1264-ND/1747663" (at 170.18 64.77 0) (hide yes) (show_name no) (do_not_autoplace no) (effects (font (size 1.524 1.524)) (justify left)))
  (pin "2")
  (pin "1"))
 (symbol
  (lib_id "map7:Conn_01x03")
  (at 45.72 57.15 180)
  (unit 1)
  (body_style 1)
  (exclude_from_sim no)
  (in_bom yes)
  (on_board yes)
  (in_pos_files yes)
  (dnp no)
  (property "Reference" "J1" (at 42.672 56.134 0) (show_name no) (do_not_autoplace no) (effects (font (size 1.27 1.27))))
  (property "Value" "SW" (at 42.418 58.674 0) (show_name no) (do_not_autoplace no) (effects (font (size 1.27 1.27))))
  (property "Footprint" "map7_fp:PinHeader_1x03_P2.54mm_Vertical" (at 45.72 57.15 0) (hide yes) (show_name no) (do_not_autoplace no) (effects (font (size 1.27 1.27))))
  (property "Datasheet" "" (at 45.72 57.15 0) (hide yes) (show_name no) (do_not_autoplace no) (effects (font (size 1.27 1.27))))
  (property "Description" "Generic connector, single row, 01x03, script generated (kicad-library-utils/schlib/autogen/connector/)" (at 45.72 57.15 0) (hide yes) (show_name no) (do_not_autoplace no) (effects (font (size 1.27 1.27))))
  (property "Field4" "<ON" (at 45.72 57.15 0) (hide yes) (show_name no) (do_not_autoplace no) (effects (font (size 1.524 1.524))))
  (pin "3")
  (pin "2")
  (pin "1"))
 (symbol
  (lib_id "map7:BATT_HOLDER")
  (at 44.45 74.93 270)
  (unit 1)
  (body_style 1)
  (exclude_from_sim no)
  (in_bom yes)
  (on_board yes)
  (in_pos_files yes)
  (dnp no)
  (property "Reference" "BT2" (at 41.656 74.676 90) (show_name no) (do_not_autoplace no) (effects (font (size 1.016 1.016)) (justify right)))
  (property "Value" "BATT_HOLDER" (at 41.656 76.454 90) (show_name no) (do_not_autoplace no) (effects (font (size 1.016 1.016)) (justify right)))
  (property "Footprint" "map7_fp:cr2032_02" (at 44.45 74.93 0) (hide yes) (show_name no) (do_not_autoplace no) (effects (font (size 1.524 1.524))))
  (property "Datasheet" "" (at 44.45 74.93 0) (show_name no) (do_not_autoplace no) (effects (font (size 1.524 1.524))))
  (property "Description" "" (at 44.45 74.93 0) (show_name no) (do_not_autoplace no) (effects (font (size 1.27 1.27))))
  (property "Field4" "HOLDER BATTERY COIN 20MM DIA THM" (at 52.07 74.93 0) (hide yes) (show_name no) (do_not_autoplace no) (effects (font (size 1.524 1.524)) (justify left)))
  (property "Field5" "HOLDER BATTERY COIN 20MM DIA THM" (at 54.61 74.93 0) (hide yes) (show_name no) (do_not_autoplace no) (effects (font (size 1.524 1.524)) (justify left)))
  (property "Field6" "Coin Cell, Retainer" (at 57.15 74.93 0) (hide yes) (show_name no) (do_not_autoplace no) (effects (font (size 1.524 1.524)) (justify left)))
  (property "Field7" "Coin, 20.0mm" (at 59.69 74.93 0) (hide yes) (show_name no) (do_not_autoplace no) (effects (font (size 1.524 1.524)) (justify left)))
  (property "Field8" "Keystone Electronics" (at 62.23 74.93 0) (hide yes) (show_name no) (do_not_autoplace no) (effects (font (size 1.524 1.524)) (justify left)))
  (property "Field9" "3003" (at 64.77 74.93 0) (hide yes) (show_name no) (do_not_autoplace no) (effects (font (size 1.524 1.524)) (justify left)))
  (property "Field10" "Digikey" (at 67.31 74.93 0) (hide yes) (show_name no) (do_not_autoplace no) (effects (font (size 1.524 1.524)) (justify left)))
  (property "Field11" "3003K-ND" (at 69.85 74.93 0) (hide yes) (show_name no) (do_not_autoplace no) (effects (font (size 1.524 1.524)) (justify left)))
  (property "Field12" "http://www.digikey.com/scripts/DkSearch/dksus.dll?x=0&y=0&lang=en&KeyWords=3003K-ND&cur=USD" (at 69.85 74.93 0) (hide yes) (show_name no) (do_not_autoplace no) (effects (font (size 1.524 1.524)) (justify left)))
  (property "Field14" "Physical holder" (at 41.656 78.486 90) (show_name no) (do_not_autoplace no) (effects (font (size 1.016 1.016)) (justify right)))
  (pin "2")
  (pin "1"))
 (symbol
  (lib_id "map7:L")
  (at 154.94 64.77 0)
  (unit 1)
  (body_style 1)
  (exclude_from_sim no)
  (in_bom yes)
  (on_board yes)
  (in_pos_files yes)
  (dnp no)
  (property "Reference" "L1" (at 153.67 63.5 0) (show_name no) (do_not_autoplace no) (effects (font (size 1.27 1.27)) (justify right)))
  (property "Value" "20T" (at 153.67 66.04 0) (show_name no) (do_not_autoplace no) (effects (font (size 1.27 1.27)) (justify right)))
  (property "Footprint" "Connector_PinHeader_2.54mm:PinHeader_1x02_P2.54mm_Vertical" (at 154.94 64.77 0) (hide yes) (show_name no) (do_not_autoplace no) (effects (font (size 1.27 1.27))))
  (property "Datasheet" "" (at 154.94 64.77 0) (hide yes) (show_name no) (do_not_autoplace no) (effects (font (size 1.27 1.27))))
  (property "Description" "coil/winding/inductor/choke/reactor" (at 154.94 64.77 0) (hide yes) (show_name no) (do_not_autoplace no) (effects (font (size 1.27 1.27))))
  (property "Indicator" "●" (at 154.813 62.23 0) (hide yes) (show_name no) (do_not_autoplace no) (effects (font (size 0.635 0.635))))
  (property "Rating" "A" (at 153.67 67.945 0) (hide yes) (show_name no) (do_not_autoplace no) (effects (font (size 1.27 1.27)) (justify right)))
  (property "Note" "L1 = Approx 20~30 turns of thin Copper wire" (at 179.07 78.232 0) (show_name no) (do_not_autoplace no) (effects (font (size 1.524 1.524))))
  (pin "1")
  (pin "2"))
 (symbol
  (lib_id "map7:LED")
  (at 184.15 64.77 270)
  (unit 1)
  (body_style 1)
  (exclude_from_sim no)
  (in_bom yes)
  (on_board yes)
  (in_pos_files yes)
  (dnp no)
  (property "Reference" "D3" (at 185.674 62.23 90) (show_name no) (do_not_autoplace no) (effects (font (size 1.27 1.27))))
  (property "Value" "LED" (at 181.61 64.77 0) (show_name no) (do_not_autoplace no) (effects (font (size 1.27 1.27))))
  (property "Footprint" "map7_fp:LED-5MM-horiz_left" (at 184.15 64.77 0) (hide yes) (show_name no) (do_not_autoplace no) (effects (font (size 1.27 1.27))))
  (property "Datasheet" "" (at 184.15 64.77 0) (show_name no) (do_not_autoplace no) (effects (font (size 1.27 1.27))))
  (property "Description" "" (at 184.15 64.77 0) (show_name no) (do_not_autoplace no) (effects (font (size 1.27 1.27))))
  (property "Field5" "LED SS 5MM 625NM RED DIFF" (at 189.23 64.77 0) (hide yes) (show_name no) (do_not_autoplace no) (effects (font (size 1.524 1.524)) (justify left)))
  (property "Field6" "2V, 10mA" (at 191.77 64.77 0) (hide yes) (show_name no) (do_not_autoplace no) (effects (font (size 1.524 1.524)) (justify left)))
  (property "Field7" "Round with Domed Top, 5mm, T-1 3/4" (at 194.31 64.77 0) (hide yes) (show_name no) (do_not_autoplace no) (effects (font (size 1.524 1.524)) (justify left)))
  (property "Field8" "Kingbright Corp" (at 196.85 64.77 0) (hide yes) (show_name no) (do_not_autoplace no) (effects (font (size 1.524 1.524)) (justify left)))
  (property "Field9" "WP7113ID" (at 199.39 64.77 0) (hide yes) (show_name no) (do_not_autoplace no) (effects (font (size 1.524 1.524)) (justify left)))
  (property "Field10" "Digikey" (at 201.93 64.77 0) (hide yes) (show_name no) (do_not_autoplace no) (effects (font (size 1.524 1.524)) (justify left)))
  (property "Field11" "754-1264-ND" (at 204.47 64.77 0) (hide yes) (show_name no) (do_not_autoplace no) (effects (font (size 1.524 1.524)) (justify left)))
  (property "Field12" "http://www.digikey.com/product-detail/en/WP7113ID/754-1264-ND/1747663" (at 207.01 64.77 0) (hide yes) (show_name no) (do_not_autoplace no) (effects (font (size 1.524 1.524)) (justify left)))
  (pin "2")
  (pin "1"))
 (sheet_instances
  (path ""
   (page "1")))
 (embedded_fonts no))
